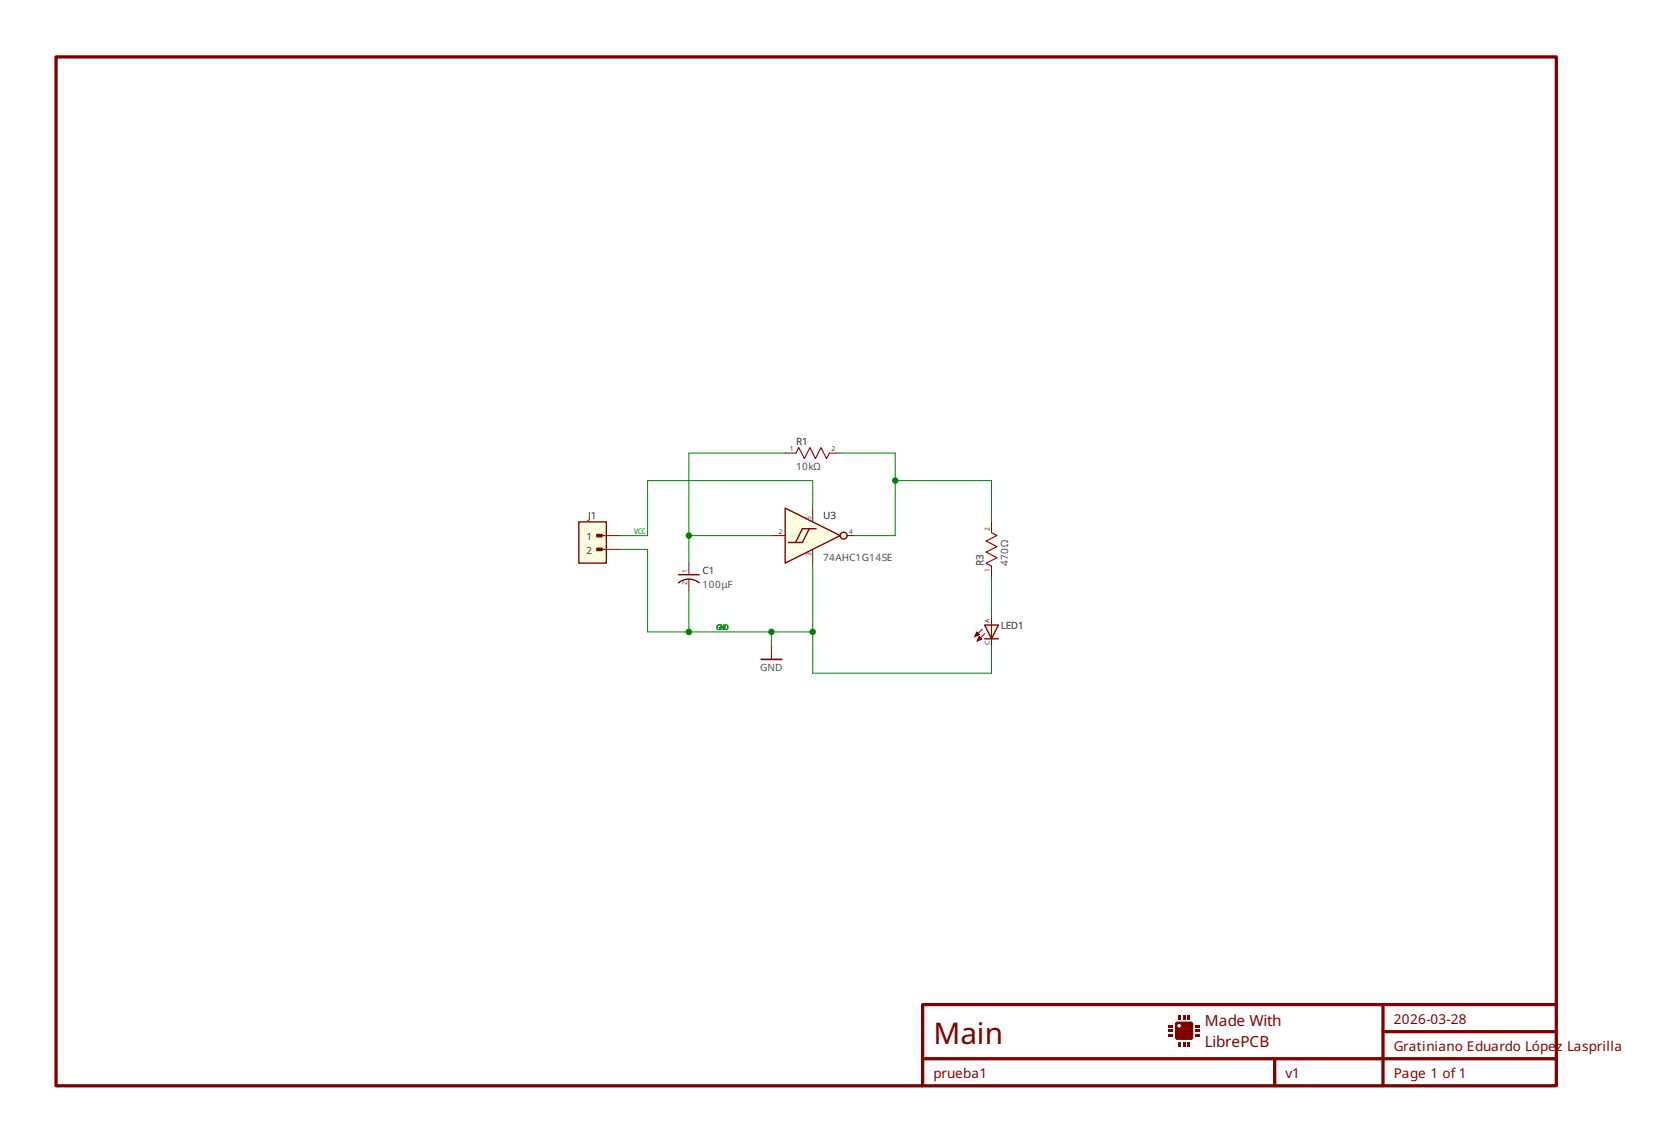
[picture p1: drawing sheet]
<svg xmlns="http://www.w3.org/2000/svg" width="310mm" height="211mm" viewBox="0 0 310 211" stroke-linecap="round" stroke-linejoin="round" font-family="sans-serif">
<path d="M125.3 106.2h3.8M129.1 107.7a2.96 2.96 0 0 0-3.8 0" fill="none" stroke="#800000" stroke-width=".25"/>
<path d="M127.2 104v2.2M127.2 107v2.1" fill="none" stroke="#800000" stroke-width=".18"/>
<path d="M145 93.9l10.2 5-10.2 5.1z" fill="#ffffe1" stroke="#800000" stroke-width=".25"/>
<g fill="none" stroke="#800000" stroke-width=".25">
<path d="M149.5 97.7l-1.3 2.5h-2.5M150.7 97.7h-2.5l-1.3 2.5"/>
<circle cx="155.8" cy="98.9" r=".64"/>
</g>
<path d="M142.5 98.9h2.5M150.1 93.9v2.5M156.5 98.9h1.2M183.1 96.4v2M150.1 101.5v2.5M183.1 104.6v2" fill="none" stroke="#800000" stroke-width=".18"/>
<path d="M183.1 98.4l1 .5-2 1.1 2 1-2 1 2 1-2 1.1 1 .5" fill="none" stroke="#800000" stroke-width=".2"/>
<g fill="#800000">
<path d="M217.1 188.9l.3-.2 2.8 .1 .2 .3-.1 2.8-.3 .2h-2.8l-.2-.4v-2.2h.4a.33 .33 0 0 0 .5 .3 .33 .33 0 0 0 .1-.5 .33 .33 0 0 0-.5 0l-.1 .2h-.4z" fill-rule="evenodd"/>
<path d="M220.8 190.2h.9v.4h-.9z" fill-rule="evenodd"/>
<path d="M220.8 191.1h.9v.4h-.9z" fill-rule="evenodd"/>
<path d="M220.8 189.4h.9v.4h-.9z" fill-rule="evenodd"/>
<path d="M215.7 189.4h.9v.4h-.9z" fill-rule="evenodd"/>
<path d="M215.7 190.2h.9v.4h-.9z" fill-rule="evenodd"/>
<path d="M215.7 191.1h.9v.4h-.9z" fill-rule="evenodd"/>
<path d="M218.5 187.5h.4v.8h-.4z" fill-rule="evenodd"/>
<path d="M219.3 187.5h.5v.8h-.5z" fill-rule="evenodd"/>
<path d="M217.6 187.5h.5v.8h-.5z" fill-rule="evenodd"/>
<path d="M218.5 192.5h.4v.9h-.4z" fill-rule="evenodd"/>
<path d="M219.3 192.5h.5v.9h-.5z" fill-rule="evenodd"/>
<path d="M217.6 192.5h.5v.9h-.5z" fill-rule="evenodd"/>
</g>
<path d="M10.4 10.5h277v190.1h-277zM170.4 195.6h117M235.4 195.6v5M255.4 185.6v15M255.4 190.6h32M287.4 185.6h-117v15" fill="none" stroke="#800000" stroke-width=".6"/>
<path d="M147 83.7l.5-1 1.1 2 1-2 1 2 1-2 1.1 2 .5-1" fill="none" stroke="#800000" stroke-width=".2"/>
<path d="M145 83.7h2M153.2 83.7h2M142.5 119.3v2.5" fill="none" stroke="#800000" stroke-width=".18"/>
<path d="M140.6 121.8h3.8" fill="none" stroke="#800000" stroke-width=".3"/>
<g fill="#ffffe1" stroke="#800000" stroke-width=".25">
<path d="M181.9 115.5h2.5l-1.3 2.5z"/>
<path d="M181.9 118h2.5z"/>
</g>
<g fill="#ffffe1" stroke="#800000" stroke-width=".18">
<path d="M183.1 115.5v2.5z"/>
<path d="M181.4 116.2l-1.4 1.4z"/>
<path d="M181.9 117l-1.4 1.4z"/>
</g>
<g fill="#800000" stroke="#800000" stroke-width=".18">
<path d="M180.4 116.7l.5 .5-.9 .4z"/>
<path d="M180.8 117.6l.6 .5-.9 .3z"/>
</g>
<path d="M183.1 114.2v1.3M183.1 118v1.3" fill="none" stroke="#800000" stroke-width=".18"/>
<path d="M106.9 96.4h5.1v7.6h-5.1z" fill-rule="evenodd" fill="#ffffe1" stroke="#800000" stroke-width=".25"/>
<g fill="#800000" stroke="#800000" stroke-width=".25">
<path d="M110.2 98.7h1v.5h-1z" fill-rule="evenodd"/>
<path d="M110.2 101.3h1v.4h-1z" fill-rule="evenodd"/>
</g>
<path d="M110.7 98.9h3.8M110.7 101.5h3.8" fill="none" stroke="#800000" stroke-width=".18"/>
<path d="M127.2 98.9h15.3M145 83.7h-17.8v20.3M150.1 93.9v-5.1h-30.5v10.1h-5.1M155.2 83.7h10.1v15.2h-7.6M165.3 88.8h17.8v7.6M114.5 101.5h5.1v15.2h30.5M127.2 109.1v7.6M142.5 116.7v2.6M150.1 104v20.4h33v-5.1M183.1 106.6v7.6" fill="none" stroke="#008000" stroke-width=".18"/>
<g fill="#008000">
<circle cx="127.2" cy="98.9" r=".6"/>
<circle cx="150.1" cy="116.7" r=".6"/>
<circle cx="142.5" cy="116.7" r=".6"/>
<circle cx="127.2" cy="116.7" r=".6"/>
<circle cx="165.3" cy="88.8" r=".6"/>
</g>
<text font-size="5.5" fill="#800000" x="172.4" y="192.8">Main</text>
<g font-size="2.8" fill="#800000">
<text x="222.5" y="189.6">Made With</text>
<text x="222.5" y="193.4">LibrePCB</text>
</g>
<g font-size="2.5" fill="#800000">
<text x="257.4" y="189.1">2026-03-28</text>
<text x="257.4" y="194.1">Gratiniano Eduardo López Lasprilla</text>
<text x="172.4" y="199.1">prueba1</text>
<text x="237.4" y="199.1">v1</text>
<text x="257.4" y="199.1">Page 1 of 1</text>
</g>
<g font-size="1.8" fill="#202020">
<text x="147" y="82.2">R1</text>
<text x="108.6" y="95.9">J1</text>
<text x="152" y="95.9">U3</text>
<text x="129.8" y="106.1">C1</text>
<text x="181.7" y="104.6" transform="rotate(-90 181.7 104.6)">R3</text>
<text x="184.8" y="116.3">LED1</text>
</g>
<g font-size="1.8" fill="#505050">
<text x="147" y="86.8">10kΩ</text>
<text x="152" y="103.6">74AHC1G14SE</text>
<text x="186.2" y="104.6" transform="rotate(-90 186.2 104.6)">470Ω</text>
<text x="129.8" y="108.6">100μF</text>
<text x="140.4" y="123.9">GND</text>
</g>
<g font-size="1.8" fill="#404040">
<text x="108.3" y="99.7">1</text>
<text x="108.3" y="102.3">2</text>
</g>
<g font-size="1.4" fill="#008000">
<text x="117.1" y="98.6">VCC</text>
<text x="132.3" y="116.4">GND</text>
</g>
<g font-size="1.3" fill="#404040">
<text x="145.9" y="83.4">1</text>
<text x="153.6" y="83.4">2</text>
<text x="143.9" y="98.6">2</text>
<text x="149.8" y="96" transform="rotate(-90 149.8 96)">5</text>
<text x="156.9" y="98.6">4</text>
<text x="182.8" y="98" transform="rotate(-90 182.8 98)">2</text>
<text x="126.9" y="105.8" transform="rotate(-90 126.9 105.8)">1</text>
<text x="149.8" y="102.6" transform="rotate(-90 149.8 102.6)">3</text>
<text x="182.8" y="105.7" transform="rotate(-90 182.8 105.7)">1</text>
<text x="126.9" y="108.1" transform="rotate(-90 126.9 108.1)">2</text>
<text x="182.8" y="119.2" transform="rotate(-90 182.8 119.2)">C</text>
<text x="182.8" y="115.1" transform="rotate(-90 182.8 115.1)">A</text>
</g>
</svg>
